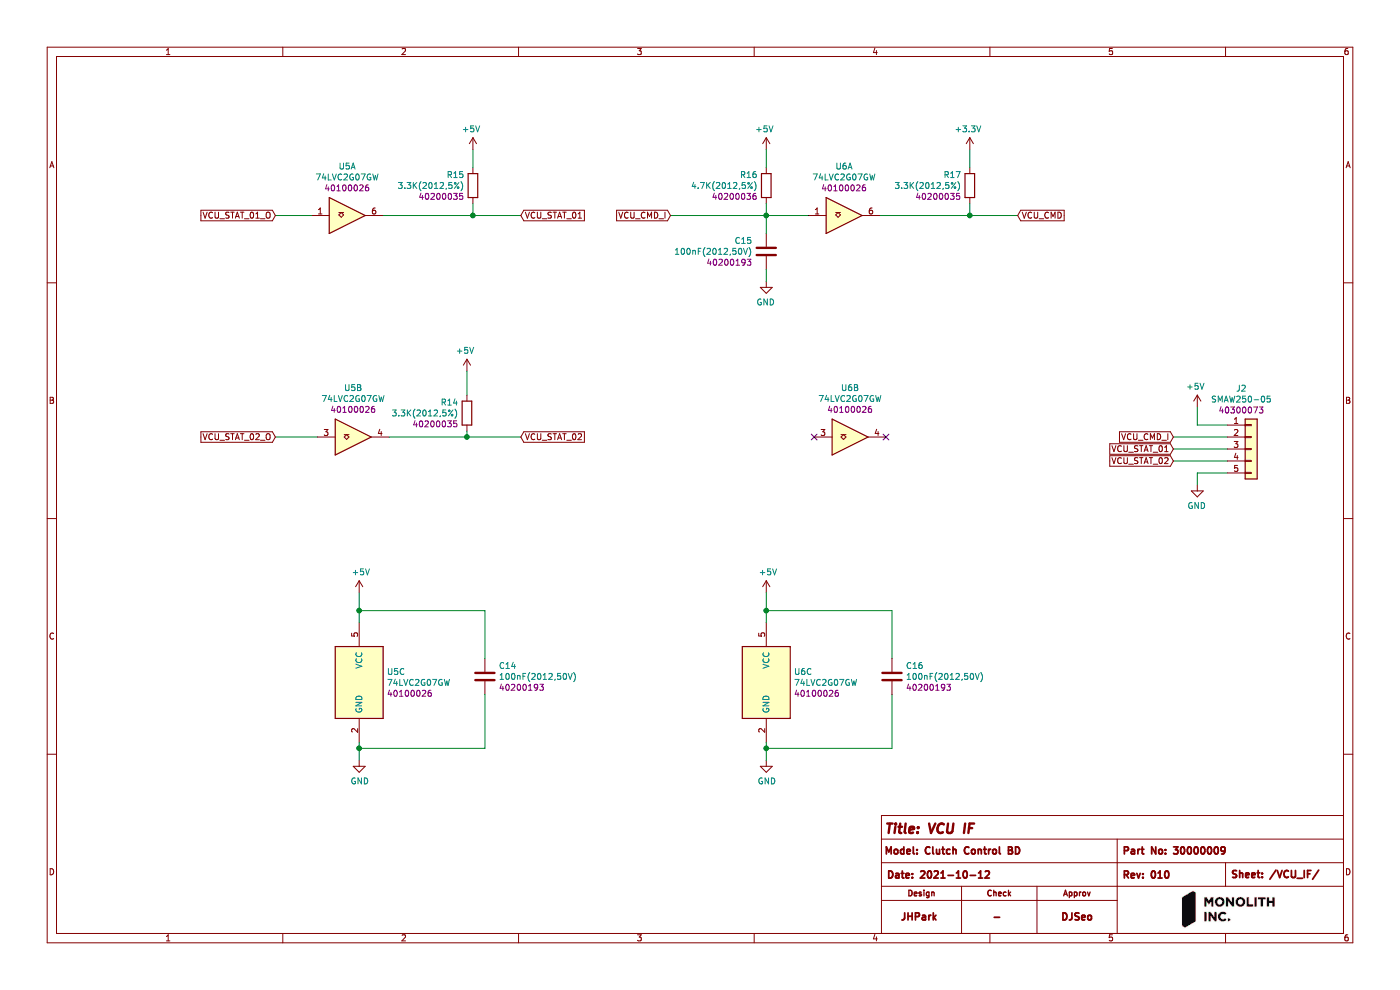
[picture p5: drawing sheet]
EESchema Schematic File Version 4
EELAYER 30 0
EELAYER END
$Descr A4 11693 8268
encoding utf-8
Sheet 5 5
Title "VCU IF "
Date "2021-10-12"
Rev "010"
Comp "Clutch Control BD"
Comment1 "30000009"
Comment2 "JHPark"
Comment3 "-"
Comment4 "DJSeo"
$EndDescr
$Comp
L 9007_Logic:74LVC2G07GW U?
U 1 1
P 2900 1800
AR Path="/6164585A/617173E4" Ref="U?"  Part="1" 
AR Path="/617066D8/617173E4" Ref="U5"  Part="1" 
F 0 "U5" H 2900 1393 50  0000 C CNN
F 1 "74LVC2G07GW" H 2900 1484 50  0000 C CNN
F 2 "Package_TO_SOT_SMD:SOT-363_SC-70-6" H 2900 1600 50  0001 C CNN
F 3 "https://assets.nexperia.com/documents/data-sheet/74LVC2G07_Q100.pdf" H 2900 1800 50  0001 C CNN
F 4 "40100026" H 2900 1575 50  0000 C CNN "PartNo"
	1    2900 1800
	1    0    0    1   
$EndComp
$Comp
L 9007_Logic:74LVC2G07GW U?
U 2 1
P 2950 3650
AR Path="/6164585A/617173EB" Ref="U?"  Part="2" 
AR Path="/617066D8/617173EB" Ref="U5"  Part="2" 
F 0 "U5" H 2950 3243 50  0000 C CNN
F 1 "74LVC2G07GW" H 2950 3334 50  0000 C CNN
F 2 "Package_TO_SOT_SMD:SOT-363_SC-70-6" H 2950 3450 50  0001 C CNN
F 3 "https://assets.nexperia.com/documents/data-sheet/74LVC2G07_Q100.pdf" H 2950 3650 50  0001 C CNN
F 4 "40100026" H 2950 3425 50  0000 C CNN "PartNo"
	2    2950 3650
	1    0    0    1   
$EndComp
$Comp
L 9007_Logic:74LVC2G07GW U?
U 3 1
P 3000 5700
AR Path="/6164585A/617173F2" Ref="U?"  Part="3" 
AR Path="/617066D8/617173F2" Ref="U5"  Part="3" 
F 0 "U5" H 3230 5791 50  0000 L CNN
F 1 "74LVC2G07GW" H 3230 5700 50  0000 L CNN
F 2 "Package_TO_SOT_SMD:SOT-363_SC-70-6" H 3000 5500 50  0001 C CNN
F 3 "https://assets.nexperia.com/documents/data-sheet/74LVC2G07_Q100.pdf" H 3000 5700 50  0001 C CNN
F 4 "40100026" H 3230 5609 50  0000 L CNN "PartNo"
	3    3000 5700
	1    0    0    -1  
$EndComp
$Comp
L power:+5V #PWR?
U 1 1
P 3000 4950
AR Path="/6164585A/617173F8" Ref="#PWR?"  Part="1" 
AR Path="/617066D8/617173F8" Ref="#PWR036"  Part="1" 
F 0 "#PWR036" H 3000 4800 50  0001 C CNN
F 1 "+5V" H 3015 5123 50  0000 C CNN
F 2 "" H 3000 4950 50  0001 C CNN
F 3 "" H 3000 4950 50  0001 C CNN
	1    3000 4950
	1    0    0    -1  
$EndComp
$Comp
L power:GND #PWR?
U 1 1
P 3000 6350
AR Path="/6164585A/617173FE" Ref="#PWR?"  Part="1" 
AR Path="/617066D8/617173FE" Ref="#PWR037"  Part="1" 
F 0 "#PWR037" H 3000 6100 50  0001 C CNN
F 1 "GND" H 3005 6177 50  0000 C CNN
F 2 "" H 3000 6350 50  0001 C CNN
F 3 "" H 3000 6350 50  0001 C CNN
	1    3000 6350
	1    0    0    -1  
$EndComp
Wire Wire Line
	3000 6350 3000 6250
Wire Wire Line
	3000 5200 3000 5100
$Comp
L 9003_Capacitors:100nF(2012,50V) C?
U 1 1
P 4050 5650
AR Path="/6164585A/61717407" Ref="C?"  Part="1" 
AR Path="/617066D8/61717407" Ref="C14"  Part="1" 
F 0 "C14" H 4165 5741 50  0000 L CNN
F 1 "100nF(2012,50V)" H 4165 5650 50  0000 L CNN
F 2 "Capacitor_SMD:C_0805_2012Metric" H 4088 5500 50  0001 C CNN
F 3 "~" H 4050 5650 50  0001 C CNN
F 4 "40200193" H 4165 5559 50  0000 L CNN "PartNo"
	1    4050 5650
	1    0    0    -1  
$EndComp
Wire Wire Line
	4050 5500 4050 5100
Wire Wire Line
	4050 5100 3000 5100
Connection ~ 3000 5100
Wire Wire Line
	3000 5100 3000 4950
Wire Wire Line
	4050 5800 4050 6250
Wire Wire Line
	4050 6250 3000 6250
Connection ~ 3000 6250
Wire Wire Line
	3000 6250 3000 6200
$Comp
L 9004_Resistors:3.3K(2012,5%) R?
U 1 1
P 3950 1550
AR Path="/6164585A/61717458" Ref="R?"  Part="1" 
AR Path="/617066D8/61717458" Ref="R15"  Part="1" 
F 0 "R15" H 4020 1641 50  0000 L CNN
F 1 "3.3K(2012,5%)" H 4020 1550 50  0000 L CNN
F 2 "Resistor_SMD:R_0805_2012Metric" V 3880 1550 50  0001 C CNN
F 3 "~" H 3950 1550 50  0001 C CNN
F 4 "40200035" H 4020 1459 50  0000 L CNN "PartNo"
	1    3950 1550
	-1   0    0    -1  
$EndComp
Wire Wire Line
	3950 1700 3950 1800
Wire Wire Line
	3950 1800 3200 1800
$Comp
L 9004_Resistors:3.3K(2012,5%) R?
U 1 1
P 3900 3450
AR Path="/6164585A/61717461" Ref="R?"  Part="1" 
AR Path="/617066D8/61717461" Ref="R14"  Part="1" 
F 0 "R14" H 3970 3541 50  0000 L CNN
F 1 "3.3K(2012,5%)" H 3970 3450 50  0000 L CNN
F 2 "Resistor_SMD:R_0805_2012Metric" V 3830 3450 50  0001 C CNN
F 3 "~" H 3900 3450 50  0001 C CNN
F 4 "40200035" H 3970 3359 50  0000 L CNN "PartNo"
	1    3900 3450
	-1   0    0    -1  
$EndComp
Wire Wire Line
	3900 3600 3900 3650
Wire Wire Line
	3900 3650 3250 3650
Wire Wire Line
	3900 3100 3900 3300
Wire Wire Line
	3950 1250 3950 1400
Text GLabel 4350 1800 2    50   Input ~ 0
VCU_STAT_01
Wire Wire Line
	4350 1800 3950 1800
Connection ~ 3950 1800
Wire Wire Line
	4350 3650 3900 3650
Connection ~ 3900 3650
$Comp
L 9018_Connectors:SMAW250-05 J2
U 1 1
P 10450 3750
F 0 "J2" H 10368 4257 50  0000 C CNN
F 1 "SMAW250-05" H 10368 4166 50  0000 C CNN
F 2 "Footprints:SMAW250-05" H 10450 3750 50  0001 C CNN
F 3 "~" H 10450 3750 50  0001 C CNN
F 4 "40300073" H 10368 4075 50  0000 C CNN "PartNo"
	1    10450 3750
	1    0    0    -1  
$EndComp
$Comp
L power:+5V #PWR?
U 1 1
P 10000 3400
AR Path="/6164585A/6171CB2A" Ref="#PWR?"  Part="1" 
AR Path="/617066D8/6171CB2A" Ref="#PWR045"  Part="1" 
F 0 "#PWR045" H 10000 3250 50  0001 C CNN
F 1 "+5V" H 10015 3573 50  0000 C CNN
F 2 "" H 10000 3400 50  0001 C CNN
F 3 "" H 10000 3400 50  0001 C CNN
	1    10000 3400
	-1   0    0    -1  
$EndComp
Wire Wire Line
	10000 3400 10000 3550
Wire Wire Line
	10000 3550 10250 3550
$Comp
L power:GND #PWR?
U 1 1
P 10000 4050
AR Path="/6164585A/6171DCC1" Ref="#PWR?"  Part="1" 
AR Path="/617066D8/6171DCC1" Ref="#PWR046"  Part="1" 
F 0 "#PWR046" H 10000 3800 50  0001 C CNN
F 1 "GND" H 10005 3877 50  0000 C CNN
F 2 "" H 10000 4050 50  0001 C CNN
F 3 "" H 10000 4050 50  0001 C CNN
	1    10000 4050
	-1   0    0    -1  
$EndComp
Wire Wire Line
	10000 4050 10000 3950
Wire Wire Line
	10000 3950 10250 3950
$Comp
L 9007_Logic:74LVC2G07GW U?
U 3 1
P 6400 5700
AR Path="/6164585A/61730880" Ref="U?"  Part="3" 
AR Path="/617066D8/61730880" Ref="U6"  Part="3" 
F 0 "U6" H 6630 5791 50  0000 L CNN
F 1 "74LVC2G07GW" H 6630 5700 50  0000 L CNN
F 2 "Package_TO_SOT_SMD:SOT-363_SC-70-6" H 6400 5500 50  0001 C CNN
F 3 "https://assets.nexperia.com/documents/data-sheet/74LVC2G07_Q100.pdf" H 6400 5700 50  0001 C CNN
F 4 "40100026" H 6630 5609 50  0000 L CNN "PartNo"
	3    6400 5700
	1    0    0    -1  
$EndComp
$Comp
L power:+5V #PWR?
U 1 1
P 6400 4950
AR Path="/6164585A/61730886" Ref="#PWR?"  Part="1" 
AR Path="/617066D8/61730886" Ref="#PWR042"  Part="1" 
F 0 "#PWR042" H 6400 4800 50  0001 C CNN
F 1 "+5V" H 6415 5123 50  0000 C CNN
F 2 "" H 6400 4950 50  0001 C CNN
F 3 "" H 6400 4950 50  0001 C CNN
	1    6400 4950
	1    0    0    -1  
$EndComp
$Comp
L power:GND #PWR?
U 1 1
P 6400 6350
AR Path="/6164585A/6173088C" Ref="#PWR?"  Part="1" 
AR Path="/617066D8/6173088C" Ref="#PWR043"  Part="1" 
F 0 "#PWR043" H 6400 6100 50  0001 C CNN
F 1 "GND" H 6405 6177 50  0000 C CNN
F 2 "" H 6400 6350 50  0001 C CNN
F 3 "" H 6400 6350 50  0001 C CNN
	1    6400 6350
	1    0    0    -1  
$EndComp
Wire Wire Line
	6400 6350 6400 6250
Wire Wire Line
	6400 5200 6400 5100
$Comp
L 9003_Capacitors:100nF(2012,50V) C?
U 1 1
P 7450 5650
AR Path="/6164585A/61730895" Ref="C?"  Part="1" 
AR Path="/617066D8/61730895" Ref="C16"  Part="1" 
F 0 "C16" H 7565 5741 50  0000 L CNN
F 1 "100nF(2012,50V)" H 7565 5650 50  0000 L CNN
F 2 "Capacitor_SMD:C_0805_2012Metric" H 7488 5500 50  0001 C CNN
F 3 "~" H 7450 5650 50  0001 C CNN
F 4 "40200193" H 7565 5559 50  0000 L CNN "PartNo"
	1    7450 5650
	1    0    0    -1  
$EndComp
Wire Wire Line
	7450 5500 7450 5100
Wire Wire Line
	7450 5100 6400 5100
Connection ~ 6400 5100
Wire Wire Line
	6400 5100 6400 4950
Wire Wire Line
	7450 5800 7450 6250
Wire Wire Line
	7450 6250 6400 6250
Connection ~ 6400 6250
Wire Wire Line
	6400 6250 6400 6200
$Comp
L 9007_Logic:74LVC2G07GW U?
U 1 1
P 7050 1800
AR Path="/6164585A/6173BBDC" Ref="U?"  Part="1" 
AR Path="/617066D8/6173BBDC" Ref="U6"  Part="1" 
F 0 "U6" H 7050 1393 50  0000 C CNN
F 1 "74LVC2G07GW" H 7050 1484 50  0000 C CNN
F 2 "Package_TO_SOT_SMD:SOT-363_SC-70-6" H 7050 1600 50  0001 C CNN
F 3 "https://assets.nexperia.com/documents/data-sheet/74LVC2G07_Q100.pdf" H 7050 1800 50  0001 C CNN
F 4 "40100026" H 7050 1575 50  0000 C CNN "PartNo"
	1    7050 1800
	1    0    0    1   
$EndComp
$Comp
L 9007_Logic:74LVC2G07GW U?
U 2 1
P 7100 3650
AR Path="/6164585A/6173BBE3" Ref="U?"  Part="2" 
AR Path="/617066D8/6173BBE3" Ref="U6"  Part="2" 
F 0 "U6" H 7100 3243 50  0000 C CNN
F 1 "74LVC2G07GW" H 7100 3334 50  0000 C CNN
F 2 "Package_TO_SOT_SMD:SOT-363_SC-70-6" H 7100 3450 50  0001 C CNN
F 3 "https://assets.nexperia.com/documents/data-sheet/74LVC2G07_Q100.pdf" H 7100 3650 50  0001 C CNN
F 4 "40100026" H 7100 3425 50  0000 C CNN "PartNo"
	2    7100 3650
	1    0    0    1   
$EndComp
$Comp
L 9004_Resistors:4.7K(2012,5%) R?
U 1 1
P 6400 1550
AR Path="/6164585A/6173BBF1" Ref="R?"  Part="1" 
AR Path="/617066D8/6173BBF1" Ref="R16"  Part="1" 
F 0 "R16" H 6470 1641 50  0000 L CNN
F 1 "4.7K(2012,5%)" H 6470 1550 50  0000 L CNN
F 2 "Resistor_SMD:R_0805_2012Metric" V 6330 1550 50  0001 C CNN
F 3 "~" H 6400 1550 50  0001 C CNN
F 4 "40200036" H 6470 1459 50  0000 L CNN "PartNo"
	1    6400 1550
	-1   0    0    -1  
$EndComp
$Comp
L 9003_Capacitors:100nF(2012,50V) C?
U 1 1
P 6400 2100
AR Path="/6164585A/6173BBFF" Ref="C?"  Part="1" 
AR Path="/617066D8/6173BBFF" Ref="C15"  Part="1" 
F 0 "C15" H 6515 2191 50  0000 L CNN
F 1 "100nF(2012,50V)" H 6515 2100 50  0000 L CNN
F 2 "Capacitor_SMD:C_0805_2012Metric" H 6438 1950 50  0001 C CNN
F 3 "~" H 6400 2100 50  0001 C CNN
F 4 "40200193" H 6515 2009 50  0000 L CNN "PartNo"
	1    6400 2100
	-1   0    0    -1  
$EndComp
$Comp
L power:GND #PWR?
U 1 1
P 6400 2350
AR Path="/6164585A/6173BC11" Ref="#PWR?"  Part="1" 
AR Path="/617066D8/6173BC11" Ref="#PWR041"  Part="1" 
F 0 "#PWR041" H 6400 2100 50  0001 C CNN
F 1 "GND" H 6405 2177 50  0000 C CNN
F 2 "" H 6400 2350 50  0001 C CNN
F 3 "" H 6400 2350 50  0001 C CNN
	1    6400 2350
	-1   0    0    -1  
$EndComp
$Comp
L power:+5V #PWR?
U 1 1
P 6400 1250
AR Path="/6164585A/6173BC17" Ref="#PWR?"  Part="1" 
AR Path="/617066D8/6173BC17" Ref="#PWR040"  Part="1" 
F 0 "#PWR040" H 6400 1100 50  0001 C CNN
F 1 "+5V" H 6415 1423 50  0000 C CNN
F 2 "" H 6400 1250 50  0001 C CNN
F 3 "" H 6400 1250 50  0001 C CNN
	1    6400 1250
	-1   0    0    -1  
$EndComp
Wire Wire Line
	6750 1800 6400 1800
Wire Wire Line
	6400 1800 6400 1700
Wire Wire Line
	6400 1950 6400 1800
Connection ~ 6400 1800
Wire Wire Line
	6400 1250 6400 1400
Wire Wire Line
	6400 2250 6400 2350
$Comp
L 9004_Resistors:3.3K(2012,5%) R?
U 1 1
P 8100 1550
AR Path="/6164585A/6173BC2A" Ref="R?"  Part="1" 
AR Path="/617066D8/6173BC2A" Ref="R17"  Part="1" 
F 0 "R17" H 8170 1641 50  0000 L CNN
F 1 "3.3K(2012,5%)" H 8170 1550 50  0000 L CNN
F 2 "Resistor_SMD:R_0805_2012Metric" V 8030 1550 50  0001 C CNN
F 3 "~" H 8100 1550 50  0001 C CNN
F 4 "40200035" H 8170 1459 50  0000 L CNN "PartNo"
	1    8100 1550
	-1   0    0    -1  
$EndComp
Wire Wire Line
	8100 1700 8100 1800
Wire Wire Line
	8100 1800 7350 1800
$Comp
L power:+3.3V #PWR?
U 1 1
P 8100 1250
AR Path="/6164585A/6173BC42" Ref="#PWR?"  Part="1" 
AR Path="/617066D8/6173BC42" Ref="#PWR044"  Part="1" 
F 0 "#PWR044" H 8100 1100 50  0001 C CNN
F 1 "+3.3V" H 8115 1423 50  0000 C CNN
F 2 "" H 8100 1250 50  0001 C CNN
F 3 "" H 8100 1250 50  0001 C CNN
	1    8100 1250
	-1   0    0    -1  
$EndComp
Wire Wire Line
	8100 1250 8100 1400
Text GLabel 8500 1800 2    50   Input ~ 0
VCU_CMD
Wire Wire Line
	8500 1800 8100 1800
Connection ~ 8100 1800
Text GLabel 9800 3650 0    50   Input ~ 0
VCU_CMD_I
Wire Wire Line
	9800 3650 10250 3650
Text GLabel 5600 1800 0    50   Input ~ 0
VCU_CMD_I
Wire Wire Line
	5600 1800 6400 1800
NoConn ~ 6800 3650
NoConn ~ 7400 3650
Text GLabel 4350 3650 2    50   Input ~ 0
VCU_STAT_02
Text GLabel 9800 3750 0    50   Input ~ 0
VCU_STAT_01
Wire Wire Line
	9800 3750 10250 3750
Text GLabel 9800 3850 0    50   Input ~ 0
VCU_STAT_02
Wire Wire Line
	9800 3850 10250 3850
Text GLabel 2300 1800 0    50   Input ~ 0
VCU_STAT_01_O
Text GLabel 2300 3650 0    50   Input ~ 0
VCU_STAT_02_O
$Comp
L power:+5V #PWR?
U 1 1
P 3950 1250
AR Path="/6164585A/6177AA3F" Ref="#PWR?"  Part="1" 
AR Path="/617066D8/6177AA3F" Ref="#PWR039"  Part="1" 
F 0 "#PWR039" H 3950 1100 50  0001 C CNN
F 1 "+5V" H 3965 1423 50  0000 C CNN
F 2 "" H 3950 1250 50  0001 C CNN
F 3 "" H 3950 1250 50  0001 C CNN
	1    3950 1250
	-1   0    0    -1  
$EndComp
$Comp
L power:+5V #PWR?
U 1 1
P 3900 3100
AR Path="/6164585A/6177B006" Ref="#PWR?"  Part="1" 
AR Path="/617066D8/6177B006" Ref="#PWR038"  Part="1" 
F 0 "#PWR038" H 3900 2950 50  0001 C CNN
F 1 "+5V" H 3915 3273 50  0000 C CNN
F 2 "" H 3900 3100 50  0001 C CNN
F 3 "" H 3900 3100 50  0001 C CNN
	1    3900 3100
	-1   0    0    -1  
$EndComp
Wire Wire Line
	2300 1800 2600 1800
Wire Wire Line
	2300 3650 2650 3650
$EndSCHEMATC
